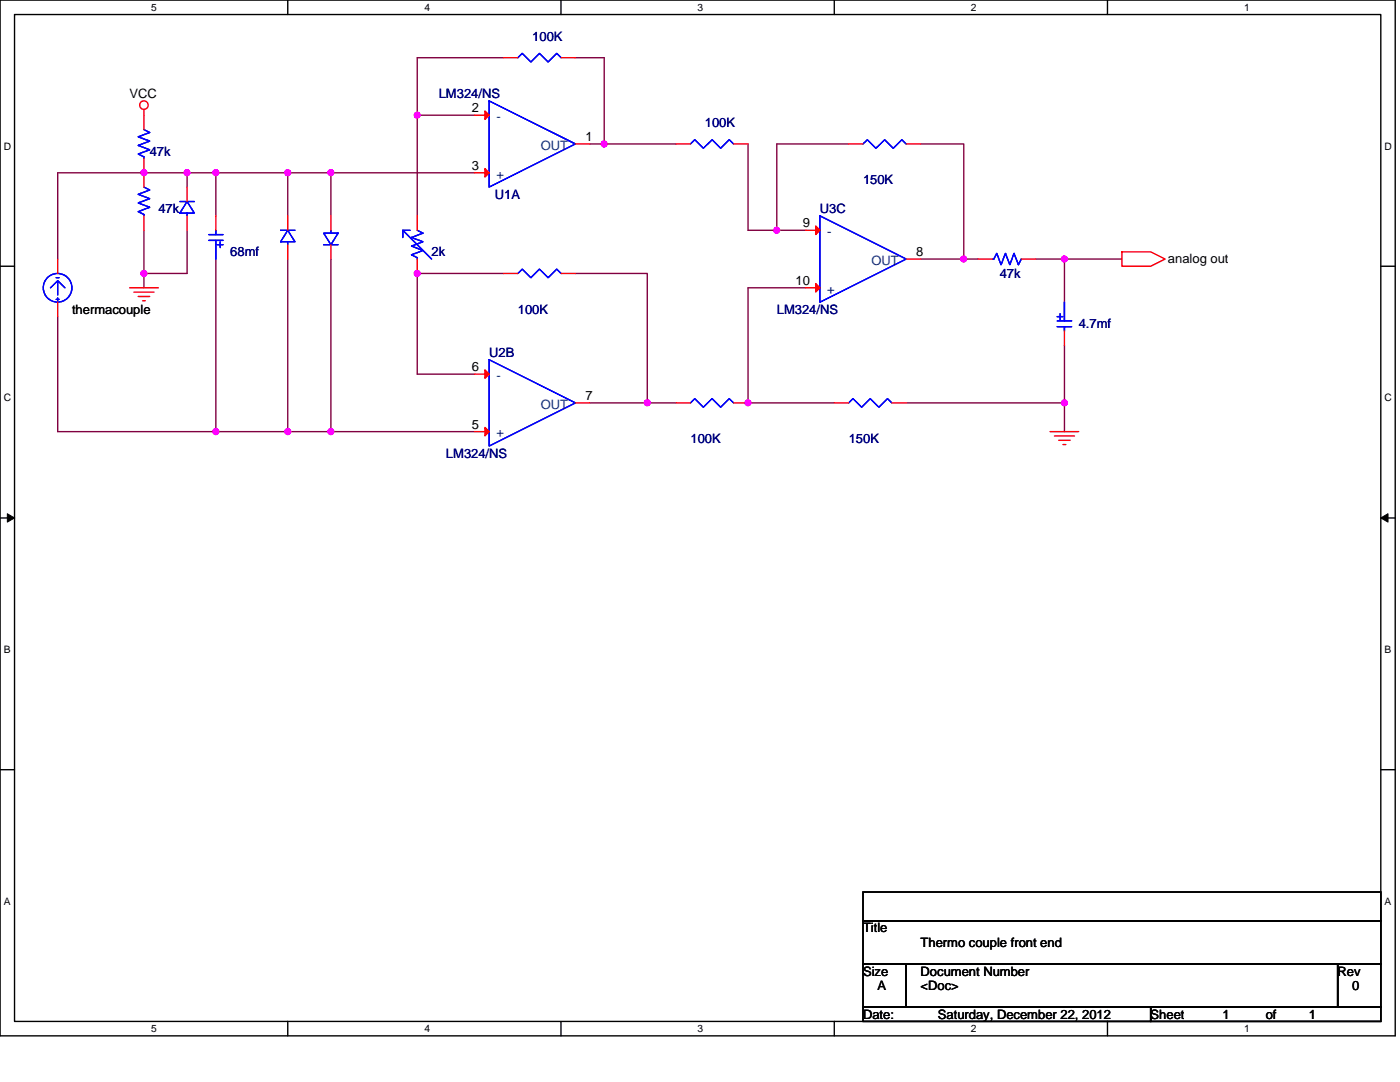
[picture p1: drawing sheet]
<svg xmlns="http://www.w3.org/2000/svg" width="279mm" height="216mm" viewBox="0 0 279 216" stroke-linecap="round" stroke-linejoin="round" font-family="sans-serif">
<path d="M0 0h278.4v206.7h-278.4zM2.9 2.9h272.7v200.9h-272.7z" fill="none" stroke="#000" stroke-width=".28"/>
<g fill="#fff">
<path d="M30.2 .3h1.1v2.3h-1.1z"/>
<path d="M30.2 204.1h1.1v2.3h-1.1z"/>
</g>
<path d="M57.4 0v2.9M57.4 203.8v2.9" fill="none" stroke="#000" stroke-width=".28"/>
<g fill="#fff">
<path d="M84.7 .3h1.1v2.3h-1.1z"/>
<path d="M84.7 204.1h1.1v2.3h-1.1z"/>
</g>
<path d="M112 0v2.9M112 203.8v2.9" fill="none" stroke="#000" stroke-width=".28"/>
<g fill="#fff">
<path d="M139.2 .3h1.2v2.3h-1.2z"/>
<path d="M139.2 204.1h1.2v2.3h-1.2z"/>
</g>
<path d="M166.5 0v2.9M166.5 203.8v2.9" fill="none" stroke="#000" stroke-width=".28"/>
<g fill="#fff">
<path d="M193.8 .3h1.1v2.3h-1.1z"/>
<path d="M193.8 204.1h1.1v2.3h-1.1z"/>
</g>
<path d="M221 0v2.9M221 203.8v2.9" fill="none" stroke="#000" stroke-width=".28"/>
<g fill="#fff">
<path d="M248.3 .3h1.1v2.3h-1.1z"/>
<path d="M248.3 204.1h1.1v2.3h-1.1z"/>
<path d="M.7 28h1.5v2.3h-1.5z"/>
<path d="M276.3 28h1.5v2.3h-1.5z"/>
<path d="M.7 78.2h1.5v2.3h-1.5z"/>
<path d="M276.3 78.2h1.5v2.3h-1.5z"/>
</g>
<path d="M0 53.1h2.9M275.6 53.1h2.8" fill="none" stroke="#000" stroke-width=".28"/>
<g fill="#fff">
<path d="M.7 128.5h1.4v2.2h-1.4z"/>
<path d="M276.3 128.5h1.4v2.2h-1.4z"/>
</g>
<path d="M0 103.4h2.9M275.6 103.4h2.8" fill="none" stroke="#000" stroke-width=".28"/>
<path d="M1.5 102.5l1.4 .9-1.4 .8zM275.6 103.4l1.4-.9v1.7z" fill="#000" stroke="#000" stroke-width=".2"/>
<g fill="#fff">
<path d="M.7 178.7h1.4v2.3h-1.4z"/>
<path d="M276.3 178.7h1.4v2.3h-1.4z"/>
</g>
<path d="M0 153.6h2.9M275.6 153.6h2.8M172.2 178h103.4v5.7h-103.4zM172.2 183.7h103.4v8.6h-103.4zM172.2 192.3h8.6v8.6h-8.6zM180.8 192.3h86.2v8.6h-86.2zM267 192.3h8.6v8.6h-8.6zM172.2 200.9h57.4v2.9h-57.4zM229.6 200.9h46v2.9h-46z" fill="none" stroke="#000" stroke-width=".28"/>
<g fill="none" stroke="#800040" stroke-width=".28">
<path d="M100.5 11.5h-17.2v11.5h11.4M114.8 11.5h5.8v17.2M37.3 34.5v2.8M37.3 34.5h-25.8v17.2M37.3 34.5h5.8M43.1 34.5v8.6M43.1 34.5h14.3M57.4 34.5v8.6M57.4 34.5h8.6M66 34.5v8.6M66 34.5h28.7M83.3 23v20.1"/>
<path d="M117.7 28.7h2.9M120.6 28.7h14.3M149.3 28.7v17.3h5.7M169.4 28.7h-14.4v17.3M183.7 28.7h8.6v23M28.7 46v8.6M28.7 54.6v2.8M37.3 46v8.6h-8.6M43.1 51.7v34.4M57.4 51.7v34.4M66 51.7v34.4M100.5 54.6h-17.2v20.1h11.4"/>
<path d="M114.8 54.6h14.4v25.8h5.7M155 46h5.8M160.8 57.4h-11.5v23h17.2M183.7 51.7h8.6M192.3 51.7h2.9M206.7 51.7h5.7v8.6M212.4 51.7h11.5M11.5 63.2v22.9h31.6M212.4 68.9v17.2M43.1 86.1h14.3M57.4 86.1h8.6M66 86.1h28.7"/>
<path d="M117.7 80.4h11.5M180.8 80.4h31.6"/>
</g>
<g fill="#f0f" stroke="#f0f" stroke-width=".28">
<circle cx="129.2" cy="80.4" r=".57"/>
<circle cx="120.6" cy="28.7" r=".57"/>
<circle cx="155" cy="45.9" r=".57"/>
<circle cx="192.3" cy="51.7" r=".57"/>
<circle cx="83.3" cy="23" r=".57"/>
<circle cx="83.3" cy="54.6" r=".57"/>
<circle cx="149.3" cy="80.4" r=".57"/>
<circle cx="43.1" cy="34.5" r=".57"/>
<circle cx="57.4" cy="34.5" r=".57"/>
<circle cx="66" cy="86.1" r=".57"/>
<circle cx="43.1" cy="86.1" r=".57"/>
<circle cx="66" cy="34.5" r=".57"/>
<circle cx="57.4" cy="86.1" r=".57"/>
<circle cx="28.7" cy="54.6" r=".57"/>
<circle cx="28.7" cy="34.5" r=".57"/>
<circle cx="37.3" cy="34.5" r=".57"/>
<circle cx="212.4" cy="80.4" r=".57"/>
<circle cx="212.4" cy="51.7" r=".57"/>
</g>
<g fill="none" stroke="#f00" stroke-width=".28">
<path d="M100.5 11.5h2.9M112 11.5h2.8M28.7 21.8v4.1M28.7 31.6v5.7M37.3 37.3v2.9M94.7 34.5h2.9M94.7 23h2.9M114.8 28.7h2.9M134.9 28.7h2.9M146.4 28.7h2.9M169.4 28.7h2.8M180.8 28.7h2.9"/>
<path d="M11.5 51.7v2.9M25.9 57.4h5.7M26.7 58.3h4M27.6 59.2h2.3M28.7 43.1v2.9M37.3 43.1v2.9M43.1 51.7h.1M43.1 43.1v2.9M57.4 48.8v2.9M57.4 43.1v2.9M66 43.1v2.9M66 48.8v2.9"/>
<path d="M83.3 43.1v2.9M83.3 51.7v2.9M100.5 54.6h2.9M112 54.6h2.8M160.8 57.4h2.8M160.8 46h2.8M180.8 51.7h2.9M195.2 51.7h2.9M203.8 51.7h2.9M223.9 50.2h5.7l2.9 1.5-2.9 1.4h-5.7zM11.5 60.3v2.9M28.4 60h.6"/>
<path d="M94.7 74.7h2.9M212.4 60.3h.1M212.4 66v2.9M94.7 86.1h2.9M114.8 80.4h2.9M134.9 80.4h2.9M146.4 80.4h2.9M166.5 80.4h2.9M178 80.4h2.8M209.5 86.1h5.8M210.4 87h4M211.3 87.9h2.3"/>
<path d="M212.1 88.7h.6"/>
<circle cx="28.7" cy="21" r=".85"/>
</g>
<g fill="none" stroke="#00f" stroke-width=".28">
<path d="M103.4 11.5l.8-.9 1.7 1.8 1.8-1.8 1.7 1.8 1.7-1.8 .9 .9M28.7 25.9l1.2 .5-2.3 .9 2.3 .9-2.3 .8 2.3 .9-2.3 .8 1.1 .6v.3M28.7 37.3l1.2 .6-2.3 .9 2.3 .8-2.3 .9 2.3 .9-2.3 .8 1.1 .6v.3M97.6 20.1l17.2 8.6-17.2 8.6zM137.8 28.7l.9-.8 1.7 1.7 1.7-1.7 1.7 1.7 1.7-1.7 .9 .8M172.2 28.7l.9-.8 1.7 1.7 1.8-1.7 1.7 1.7 1.7-1.7 .8 .8M11.2 55.4h.6M11.2 59.7h.6M11.5 56l-1.4 1.4M11.5 59.4v.6M13 57.4l-1.5-1.4v2.9M35.9 40.2h2.9"/>
<path d="M37.3 40.2l1.5 2.3h-2.9zM37.3 42.5v.6M41.7 48h2.8M41.7 46.8h2.8M43.1 46v.8M43.1 48v3.7M43.4 48.8h1.1M43.9 48.2v1.2M56 46h2.9M57.4 46l1.5 2.2h-2.9zM57.4 48.2v.6M64.6 46.5h2.9l-1.5 2.3z"/>
<path d="M64.6 48.8h2.9M66 46v.5M80.4 46l5.7 5.7M81.8 46h-1.4v1.4M83.3 46l1.1 .5-2.3 .9 2.3 .8-2.3 .9 2.3 .9-2.3 .8 1.2 .6v.3M103.4 54.6l.8-.9 1.7 1.7 1.8-1.7 1.7 1.7 1.7-1.7 .9 .9M163.6 43.1l17.2 8.6-17.2 8.6zM198.1 51.7h.3l.5-1.2 .9 2.3 .9-2.3 .8 2.3 .9-2.3 .8 2.3 .6-1.1M97.6 71.8l17.2 8.6-17.2 8.6zM211 63.2h1.1M211 64h2.9M211 65.2h2.9"/>
<path d="M211.6 62.6v1.2M212.4 65.2v.8M212.4 60.3v3.7M137.8 80.4l.9-.9 1.7 1.8 1.7-1.8 1.7 1.8 1.7-1.8 .9 .9M169.4 80.4l.8-.9 1.8 1.8 1.7-1.8 1.7 1.8 1.7-1.8 .9 .9"/>
<circle cx="11.5" cy="57.4" r="2.86"/>
</g>
<g fill="#f00" stroke="#f00" stroke-width=".28">
<path d="M96.8 33.6l.8 .9-.8 .8z"/>
<path d="M96.8 22.1l.8 .9-.8 .8z"/>
<path d="M96.8 85.3l.8 .8-.8 .9z"/>
<path d="M96.8 73.8l.8 .9-.8 .8z"/>
<path d="M162.8 56.6l.8 .8-.8 .9z"/>
<path d="M162.8 45.1l.8 .9-.8 .8z"/>
</g>
<g font-size="2.6" fill="#000080">
<text x="106.2" y="8.1">100K</text>
<text x="87.6" y="19.6">LM324/NS</text>
<text x="140.7" y="25.3">100K</text>
<text x="29.9" y="31.1">47k</text>
<text x="98.8" y="39.7">U1A</text>
<text x="172.2" y="36.8">150K</text>
<text x="31.6" y="42.5">47k</text>
<text x="163.6" y="42.5">U3C</text>
<text x="46" y="51.2">68mf</text>
<text x="86.1" y="51.2">2k</text>
<text x="199.5" y="55.5">47k</text>
<text x="103.4" y="62.6">100K</text>
<text x="155" y="62.6">LM324/NS</text>
<text x="215.3" y="65.5">4.7mf</text>
<text x="97.6" y="71.2">U2B</text>
<text x="137.8" y="88.5">100K</text>
<text x="169.4" y="88.5">150K</text>
<text x="89" y="91.3">LM324/NS</text>
</g>
<g font-size="2.6">
<text x="25.9" y="19.6">VCC</text>
<text x="94.2" y="22.4">2</text>
<text x="116.8" y="28.1">1</text>
<text x="94.2" y="33.9">3</text>
<text x="160.2" y="45.4">9</text>
<text x="182.9" y="51.1">8</text>
<text x="233.1" y="52.6">analog out</text>
<text x="158.7" y="56.8">10</text>
<text x="14.4" y="62.6">thermacouple</text>
<text x="94.2" y="74.1">6</text>
<text x="116.8" y="79.8">7</text>
<text x="94.2" y="85.5">5</text>
<text x="172.2" y="186.1">Title</text>
<text x="183.7" y="188.9">Thermo couple front end</text>
<text x="172.2" y="194.7">Size</text>
<text x="175.1" y="197.5">A</text>
<text x="183.7" y="194.7">Document Number</text>
<text x="183.7" y="197.5">&lt;Doc&gt;</text>
<text x="267" y="194.7">Rev</text>
<text x="269.8" y="197.5">0</text>
<text x="172.2" y="203.3">Date:</text>
<text x="187.2" y="203.3">Saturday, December 22, 2012</text>
<text x="229.6" y="203.3">Sheet</text>
<text x="244" y="203.3">1</text>
<text x="252.6" y="203.3">of</text>
<text x="261.2" y="203.3">1</text>
</g>
<g font-size="2.6" fill="#004080">
<text x="99.1" y="24.2">-</text>
<text x="107.9" y="29.9">OUT</text>
<text x="99.1" y="35.6">+</text>
<text x="165.1" y="47.1">-</text>
<text x="173.9" y="52.9">OUT</text>
<text x="165.1" y="58.6">+</text>
<text x="99.1" y="75.8">-</text>
<text x="107.9" y="81.6">OUT</text>
<text x="99.1" y="87.3">+</text>
</g>
<g font-size="2">
<text x="30.2" y="2.2">5</text>
<text x="84.7" y="2.2">4</text>
<text x="139.2" y="2.2">3</text>
<text x="193.8" y="2.2">2</text>
<text x="248.3" y="2.2">1</text>
<text x=".7" y="29.8">D</text>
<text x="276.3" y="29.8">D</text>
<text x=".7" y="80.1">C</text>
<text x="276.3" y="80.1">C</text>
<text x=".7" y="130.3">B</text>
<text x="276.3" y="130.3">B</text>
<text x=".7" y="180.5">A</text>
<text x="276.3" y="180.5">A</text>
<text x="30.2" y="206">5</text>
<text x="84.7" y="206">4</text>
<text x="139.2" y="206">3</text>
<text x="193.8" y="206">2</text>
<text x="248.3" y="206">1</text>
</g>
</svg>
